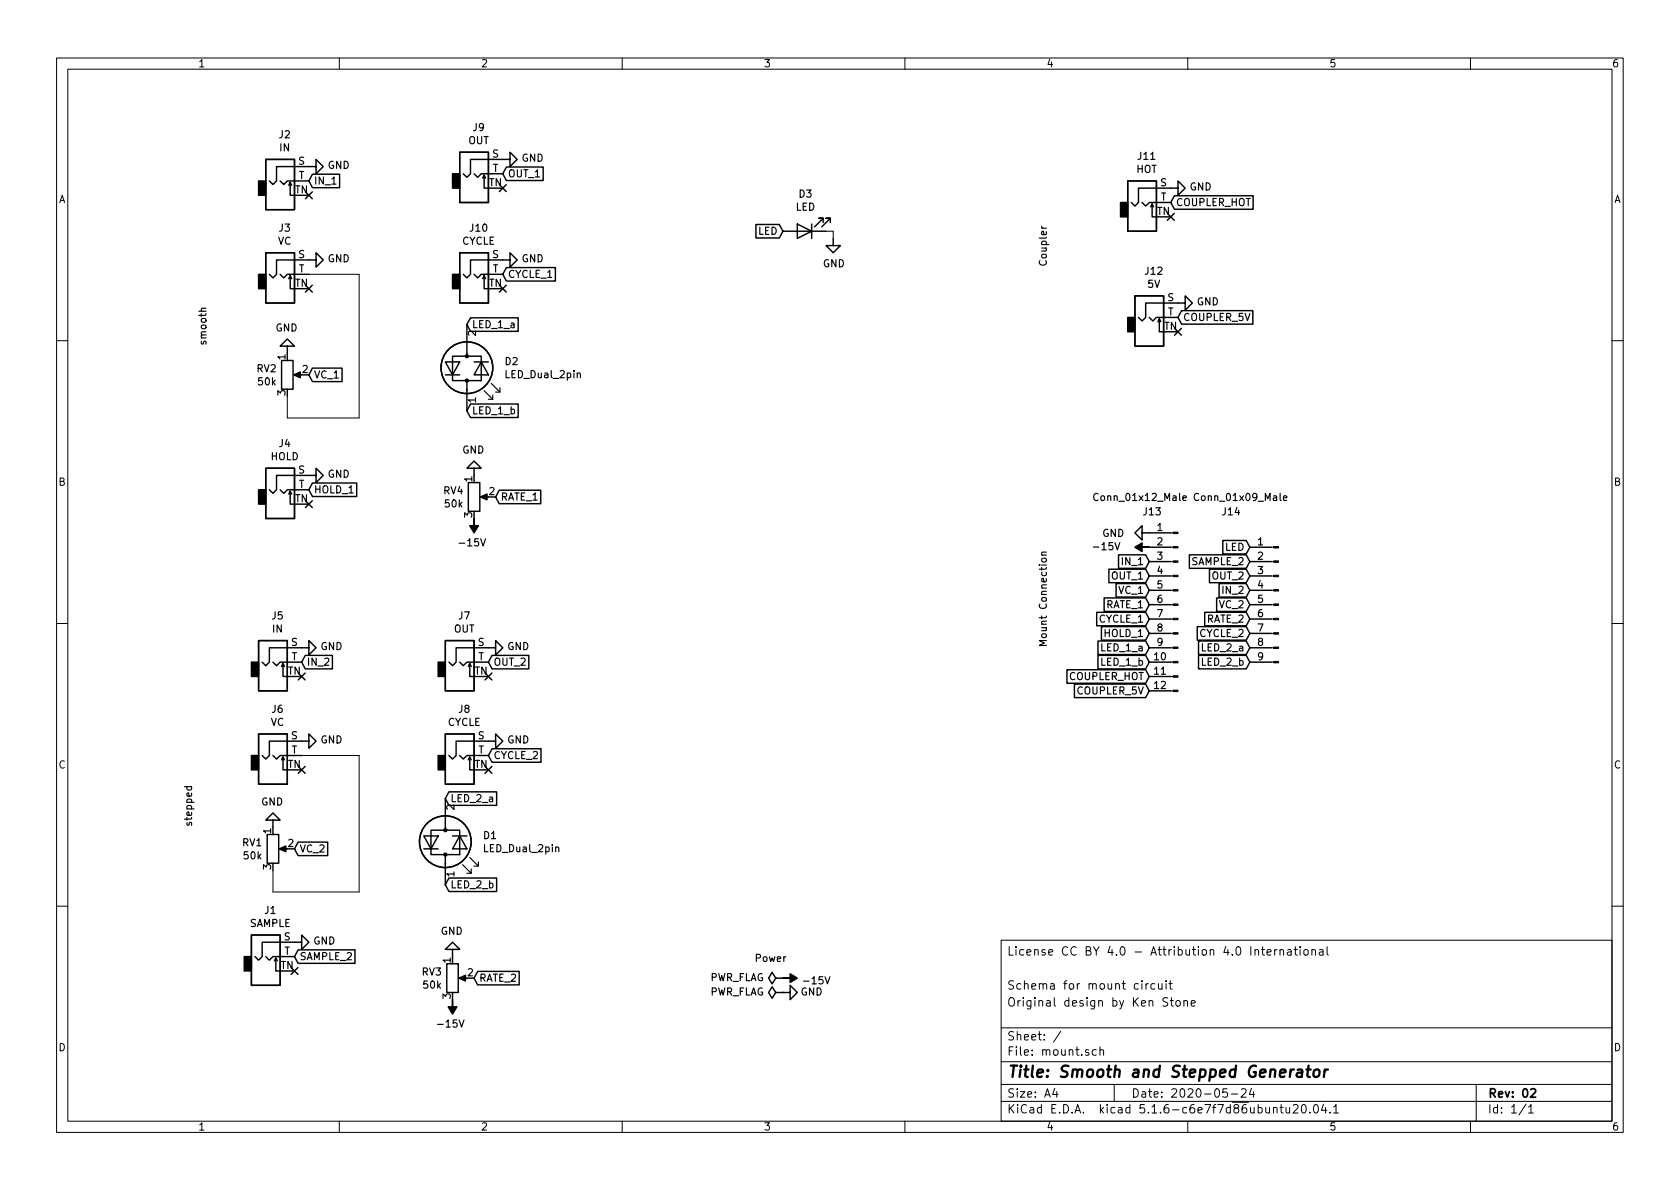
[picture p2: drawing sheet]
EESchema Schematic File Version 4
EELAYER 30 0
EELAYER END
$Descr A4 11693 8268
encoding utf-8
Sheet 1 1
Title "Smooth and Stepped Generator"
Date "2020-05-24"
Rev "02"
Comp ""
Comment1 "Original design by Ken Stone"
Comment2 "Schema for mount circuit"
Comment3 ""
Comment4 "License CC BY 4.0 - Attribution 4.0 International"
$EndDescr
$Comp
L Connector:AudioJack2_SwitchT J2
U 1 1
P 1950 1250
F 0 "J2" H 1982 1575 50  0000 C CNN
F 1 "IN" H 1982 1484 50  0000 C CNN
F 2 "elektrophon:Jack_3.5mm_WQP-PJ398SM_Vertical" H 1950 1250 50  0001 C CNN
F 3 "~" H 1950 1250 50  0001 C CNN
	1    1950 1250
	1    0    0    -1  
$EndComp
$Comp
L Device:LED_Dual_2pin D2
U 1 1
P 3250 2550
F 0 "D2" V 3204 2808 50  0000 L CNN
F 1 "LED_Dual_2pin" V 3295 2808 50  0000 L CNN
F 2 "LED_THT:LED_D5.0mm" H 3250 2550 50  0001 C CNN
F 3 "~" H 3250 2550 50  0001 C CNN
	1    3250 2550
	0    1    1    0   
$EndComp
$Comp
L Connector:AudioJack2_SwitchT J9
U 1 1
P 3300 1200
F 0 "J9" H 3332 1525 50  0000 C CNN
F 1 "OUT" H 3332 1434 50  0000 C CNN
F 2 "elektrophon:Jack_3.5mm_WQP-PJ398SM_Vertical" H 3300 1200 50  0001 C CNN
F 3 "~" H 3300 1200 50  0001 C CNN
	1    3300 1200
	1    0    0    -1  
$EndComp
$Comp
L Connector:AudioJack2_SwitchT J3
U 1 1
P 1950 1900
F 0 "J3" H 1982 2225 50  0000 C CNN
F 1 "VC" H 1982 2134 50  0000 C CNN
F 2 "elektrophon:Jack_3.5mm_WQP-PJ398SM_Vertical" H 1950 1900 50  0001 C CNN
F 3 "~" H 1950 1900 50  0001 C CNN
	1    1950 1900
	1    0    0    -1  
$EndComp
$Comp
L Connector:AudioJack2_SwitchT J4
U 1 1
P 1950 3400
F 0 "J4" H 1982 3725 50  0000 C CNN
F 1 "HOLD" H 1982 3634 50  0000 C CNN
F 2 "elektrophon:Jack_3.5mm_WQP-PJ398SM_Vertical" H 1950 3400 50  0001 C CNN
F 3 "~" H 1950 3400 50  0001 C CNN
	1    1950 3400
	1    0    0    -1  
$EndComp
$Comp
L Device:R_POT RV2
U 1 1
P 2000 2600
F 0 "RV2" H 1930 2646 50  0000 R CNN
F 1 "50k" H 1930 2555 50  0000 R CNN
F 2 "elektrophon:Potentiometer_Alpha_RD901F-40-00D_Single_Vertical" H 2000 2600 50  0001 C CNN
F 3 "~" H 2000 2600 50  0001 C CNN
	1    2000 2600
	1    0    0    -1  
$EndComp
$Comp
L power:GND #PWR02
U 1 1
P 2000 2450
F 0 "#PWR02" H 2000 2200 50  0001 C CNN
F 1 "GND" H 2005 2277 50  0000 C CNN
F 2 "" H 2000 2450 50  0001 C CNN
F 3 "" H 2000 2450 50  0001 C CNN
	1    2000 2450
	-1   0    0    1   
$EndComp
$Comp
L Connector:AudioJack2_SwitchT J10
U 1 1
P 3300 1900
F 0 "J10" H 3332 2225 50  0000 C CNN
F 1 "CYCLE" H 3332 2134 50  0000 C CNN
F 2 "elektrophon:Jack_3.5mm_WQP-PJ398SM_Vertical" H 3300 1900 50  0001 C CNN
F 3 "~" H 3300 1900 50  0001 C CNN
	1    3300 1900
	1    0    0    -1  
$EndComp
$Comp
L Connector:AudioJack2_SwitchT J11
U 1 1
P 7950 1400
F 0 "J11" H 7982 1725 50  0000 C CNN
F 1 "HOT" H 7982 1634 50  0000 C CNN
F 2 "elektrophon:Jack_3.5mm_WQP-PJ398SM_Vertical" H 7950 1400 50  0001 C CNN
F 3 "~" H 7950 1400 50  0001 C CNN
	1    7950 1400
	1    0    0    -1  
$EndComp
$Comp
L Connector:AudioJack2_SwitchT J12
U 1 1
P 8000 2200
F 0 "J12" H 8032 2525 50  0000 C CNN
F 1 "5V" H 8032 2434 50  0000 C CNN
F 2 "elektrophon:Jack_3.5mm_WQP-PJ398SM_Vertical" H 8000 2200 50  0001 C CNN
F 3 "~" H 8000 2200 50  0001 C CNN
	1    8000 2200
	1    0    0    -1  
$EndComp
Text Notes 7300 1850 1    50   ~ 0
Coupler
$Comp
L Device:LED D3
U 1 1
P 5600 1600
F 0 "D3" H 5593 1345 50  0000 C CNN
F 1 "LED" H 5593 1436 50  0000 C CNN
F 2 "LED_THT:LED_D5.0mm" H 5600 1600 50  0001 C CNN
F 3 "~" H 5600 1600 50  0001 C CNN
	1    5600 1600
	-1   0    0    1   
$EndComp
$Comp
L power:GND #PWR023
U 1 1
P 5800 1650
F 0 "#PWR023" H 5800 1400 50  0001 C CNN
F 1 "GND" H 5805 1477 50  0000 C CNN
F 2 "" H 5800 1650 50  0001 C CNN
F 3 "" H 5800 1650 50  0001 C CNN
	1    5800 1650
	1    0    0    -1  
$EndComp
Wire Wire Line
	5800 1650 5800 1600
Wire Wire Line
	5800 1600 5750 1600
$Comp
L Connector:AudioJack2_SwitchT J5
U 1 1
P 1900 4600
F 0 "J5" H 1932 4925 50  0000 C CNN
F 1 "IN" H 1932 4834 50  0000 C CNN
F 2 "elektrophon:Jack_3.5mm_WQP-PJ398SM_Vertical" H 1900 4600 50  0001 C CNN
F 3 "~" H 1900 4600 50  0001 C CNN
	1    1900 4600
	1    0    0    -1  
$EndComp
$Comp
L Connector:AudioJack2_SwitchT J6
U 1 1
P 1900 5250
F 0 "J6" H 1932 5575 50  0000 C CNN
F 1 "VC" H 1932 5484 50  0000 C CNN
F 2 "elektrophon:Jack_3.5mm_WQP-PJ398SM_Vertical" H 1900 5250 50  0001 C CNN
F 3 "~" H 1900 5250 50  0001 C CNN
	1    1900 5250
	1    0    0    -1  
$EndComp
$Comp
L Connector:AudioJack2_SwitchT J1
U 1 1
P 1850 6650
F 0 "J1" H 1882 6975 50  0000 C CNN
F 1 "SAMPLE" H 1882 6884 50  0000 C CNN
F 2 "elektrophon:Jack_3.5mm_WQP-PJ398SM_Vertical" H 1850 6650 50  0001 C CNN
F 3 "~" H 1850 6650 50  0001 C CNN
	1    1850 6650
	1    0    0    -1  
$EndComp
$Comp
L Connector:AudioJack2_SwitchT J8
U 1 1
P 3200 5250
F 0 "J8" H 3232 5575 50  0000 C CNN
F 1 "CYCLE" H 3232 5484 50  0000 C CNN
F 2 "elektrophon:Jack_3.5mm_WQP-PJ398SM_Vertical" H 3200 5250 50  0001 C CNN
F 3 "~" H 3200 5250 50  0001 C CNN
	1    3200 5250
	1    0    0    -1  
$EndComp
$Comp
L Connector:AudioJack2_SwitchT J7
U 1 1
P 3200 4600
F 0 "J7" H 3232 4925 50  0000 C CNN
F 1 "OUT" H 3232 4834 50  0000 C CNN
F 2 "elektrophon:Jack_3.5mm_WQP-PJ398SM_Vertical" H 3200 4600 50  0001 C CNN
F 3 "~" H 3200 4600 50  0001 C CNN
	1    3200 4600
	1    0    0    -1  
$EndComp
$Comp
L Device:LED_Dual_2pin D1
U 1 1
P 3100 5850
F 0 "D1" V 3054 6108 50  0000 L CNN
F 1 "LED_Dual_2pin" V 3145 6108 50  0000 L CNN
F 2 "LED_THT:LED_D5.0mm" H 3100 5850 50  0001 C CNN
F 3 "~" H 3100 5850 50  0001 C CNN
	1    3100 5850
	0    1    1    0   
$EndComp
$Comp
L Device:R_POT RV1
U 1 1
P 1900 5900
F 0 "RV1" H 1830 5946 50  0000 R CNN
F 1 "50k" H 1830 5855 50  0000 R CNN
F 2 "elektrophon:Potentiometer_Alpha_RD901F-40-00D_Single_Vertical" H 1900 5900 50  0001 C CNN
F 3 "~" H 1900 5900 50  0001 C CNN
	1    1900 5900
	1    0    0    -1  
$EndComp
$Comp
L power:GND #PWR01
U 1 1
P 1900 5750
F 0 "#PWR01" H 1900 5500 50  0001 C CNN
F 1 "GND" H 1905 5577 50  0000 C CNN
F 2 "" H 1900 5750 50  0001 C CNN
F 3 "" H 1900 5750 50  0001 C CNN
	1    1900 5750
	-1   0    0    1   
$EndComp
Text GLabel 2150 1250 2    50   Input ~ 0
IN_1
Text GLabel 2150 2600 2    50   Input ~ 0
VC_1
Text GLabel 2150 3400 2    50   Input ~ 0
HOLD_1
Text GLabel 3500 1900 2    50   Input ~ 0
CYCLE_1
Text GLabel 8200 2200 2    50   Input ~ 0
COUPLER_5V
Text GLabel 2100 4600 2    50   Input ~ 0
IN_2
Text GLabel 2050 5900 2    50   Input ~ 0
VC_2
Text GLabel 8000 4100 0    50   Input ~ 0
VC_1
Text GLabel 8000 4400 0    50   Input ~ 0
HOLD_1
Text GLabel 8000 4200 0    50   Input ~ 0
RATE_1
Text GLabel 8700 3900 0    50   Input ~ 0
SAMPLE_2
Text GLabel 8700 4600 0    50   Input ~ 0
LED_2_b
Text GLabel 8000 3900 0    50   Input ~ 0
IN_1
Text GLabel 8000 4600 0    50   Input ~ 0
LED_1_b
Text GLabel 8000 4500 0    50   Input ~ 0
LED_1_a
Text GLabel 8000 4300 0    50   Input ~ 0
CYCLE_1
Text GLabel 8000 4700 0    50   Input ~ 0
COUPLER_HOT
Text GLabel 8000 4800 0    50   Input ~ 0
COUPLER_5V
$Comp
L power:GND #PWR017
U 1 1
P 8000 3700
F 0 "#PWR017" H 8000 3450 50  0001 C CNN
F 1 "GND" V 8000 3450 50  0000 C CNN
F 2 "" H 8000 3700 50  0001 C CNN
F 3 "" H 8000 3700 50  0001 C CNN
	1    8000 3700
	0    1    1    0   
$EndComp
$Comp
L power:-15V #PWR018
U 1 1
P 8000 3800
F 0 "#PWR018" H 8000 3900 50  0001 C CNN
F 1 "-15V" V 8000 4100 50  0000 C CNN
F 2 "" H 8000 3800 50  0001 C CNN
F 3 "" H 8000 3800 50  0001 C CNN
	1    8000 3800
	0    -1   -1   0   
$EndComp
Text GLabel 8000 4000 0    50   Input ~ 0
OUT_1
Text Notes 7300 4500 1    50   ~ 0
Mount Connection
Text GLabel 8700 3800 0    50   Input ~ 0
LED
Text GLabel 8700 4200 0    50   Input ~ 0
VC_2
Text GLabel 8700 4100 0    50   Input ~ 0
IN_2
Text GLabel 8700 4000 0    50   Input ~ 0
OUT_2
Text GLabel 8700 4400 0    50   Input ~ 0
CYCLE_2
Text GLabel 8700 4300 0    50   Input ~ 0
RATE_2
$Comp
L power:GND #PWR04
U 1 1
P 2150 1150
F 0 "#PWR04" H 2150 900 50  0001 C CNN
F 1 "GND" V 2155 1022 50  0000 R CNN
F 2 "" H 2150 1150 50  0001 C CNN
F 3 "" H 2150 1150 50  0001 C CNN
	1    2150 1150
	0    -1   -1   0   
$EndComp
$Comp
L power:GND #PWR05
U 1 1
P 2150 1800
F 0 "#PWR05" H 2150 1550 50  0001 C CNN
F 1 "GND" V 2155 1672 50  0000 R CNN
F 2 "" H 2150 1800 50  0001 C CNN
F 3 "" H 2150 1800 50  0001 C CNN
	1    2150 1800
	0    -1   -1   0   
$EndComp
NoConn ~ 2150 1350
NoConn ~ 2150 2000
$Comp
L power:GND #PWR06
U 1 1
P 2150 3300
F 0 "#PWR06" H 2150 3050 50  0001 C CNN
F 1 "GND" V 2155 3172 50  0000 R CNN
F 2 "" H 2150 3300 50  0001 C CNN
F 3 "" H 2150 3300 50  0001 C CNN
	1    2150 3300
	0    -1   -1   0   
$EndComp
NoConn ~ 2150 3500
$Comp
L power:GND #PWR07
U 1 1
P 2100 4500
F 0 "#PWR07" H 2100 4250 50  0001 C CNN
F 1 "GND" V 2105 4372 50  0000 R CNN
F 2 "" H 2100 4500 50  0001 C CNN
F 3 "" H 2100 4500 50  0001 C CNN
	1    2100 4500
	0    -1   -1   0   
$EndComp
$Comp
L power:GND #PWR08
U 1 1
P 2100 5150
F 0 "#PWR08" H 2100 4900 50  0001 C CNN
F 1 "GND" V 2105 5022 50  0000 R CNN
F 2 "" H 2100 5150 50  0001 C CNN
F 3 "" H 2100 5150 50  0001 C CNN
	1    2100 5150
	0    -1   -1   0   
$EndComp
$Comp
L power:GND #PWR03
U 1 1
P 2050 6550
F 0 "#PWR03" H 2050 6300 50  0001 C CNN
F 1 "GND" V 2055 6422 50  0000 R CNN
F 2 "" H 2050 6550 50  0001 C CNN
F 3 "" H 2050 6550 50  0001 C CNN
	1    2050 6550
	0    -1   -1   0   
$EndComp
NoConn ~ 2100 4700
NoConn ~ 2100 5350
NoConn ~ 2050 6750
Text GLabel 8700 4500 0    50   Input ~ 0
LED_2_a
Text GLabel 3100 5550 2    50   Input ~ 0
LED_2_a
Text GLabel 3100 6150 2    50   Input ~ 0
LED_2_b
Text GLabel 3250 2250 2    50   Input ~ 0
LED_1_a
Text GLabel 3250 2850 2    50   Input ~ 0
LED_1_b
Text GLabel 5450 1600 0    50   Input ~ 0
LED
$Comp
L power:GND #PWR013
U 1 1
P 3400 4500
F 0 "#PWR013" H 3400 4250 50  0001 C CNN
F 1 "GND" V 3405 4372 50  0000 R CNN
F 2 "" H 3400 4500 50  0001 C CNN
F 3 "" H 3400 4500 50  0001 C CNN
	1    3400 4500
	0    -1   -1   0   
$EndComp
$Comp
L power:GND #PWR014
U 1 1
P 3400 5150
F 0 "#PWR014" H 3400 4900 50  0001 C CNN
F 1 "GND" V 3405 5022 50  0000 R CNN
F 2 "" H 3400 5150 50  0001 C CNN
F 3 "" H 3400 5150 50  0001 C CNN
	1    3400 5150
	0    -1   -1   0   
$EndComp
NoConn ~ 3400 4700
NoConn ~ 3400 5350
Text GLabel 3400 4600 2    50   Input ~ 0
OUT_2
Text GLabel 3400 5250 2    50   Input ~ 0
CYCLE_2
Text GLabel 8150 1400 2    50   Input ~ 0
COUPLER_HOT
Text GLabel 3500 1200 2    50   Input ~ 0
OUT_1
$Comp
L power:GND #PWR015
U 1 1
P 3500 1100
F 0 "#PWR015" H 3500 850 50  0001 C CNN
F 1 "GND" V 3505 972 50  0000 R CNN
F 2 "" H 3500 1100 50  0001 C CNN
F 3 "" H 3500 1100 50  0001 C CNN
	1    3500 1100
	0    -1   -1   0   
$EndComp
$Comp
L power:GND #PWR016
U 1 1
P 3500 1800
F 0 "#PWR016" H 3500 1550 50  0001 C CNN
F 1 "GND" V 3505 1672 50  0000 R CNN
F 2 "" H 3500 1800 50  0001 C CNN
F 3 "" H 3500 1800 50  0001 C CNN
	1    3500 1800
	0    -1   -1   0   
$EndComp
$Comp
L power:GND #PWR021
U 1 1
P 8150 1300
F 0 "#PWR021" H 8150 1050 50  0001 C CNN
F 1 "GND" V 8155 1172 50  0000 R CNN
F 2 "" H 8150 1300 50  0001 C CNN
F 3 "" H 8150 1300 50  0001 C CNN
	1    8150 1300
	0    -1   -1   0   
$EndComp
$Comp
L power:GND #PWR022
U 1 1
P 8200 2100
F 0 "#PWR022" H 8200 1850 50  0001 C CNN
F 1 "GND" V 8205 1972 50  0000 R CNN
F 2 "" H 8200 2100 50  0001 C CNN
F 3 "" H 8200 2100 50  0001 C CNN
	1    8200 2100
	0    -1   -1   0   
$EndComp
NoConn ~ 8200 2300
NoConn ~ 8150 1500
NoConn ~ 3500 2000
NoConn ~ 3500 1300
Text GLabel 2050 6650 2    50   Input ~ 0
SAMPLE_2
Text Notes 5250 6700 0    50   ~ 0
Power
$Comp
L power:-15V #PWR019
U 1 1
P 5450 6800
F 0 "#PWR019" H 5450 6900 50  0001 C CNN
F 1 "-15V" V 5465 6928 50  0000 L CNN
F 2 "" H 5450 6800 50  0001 C CNN
F 3 "" H 5450 6800 50  0001 C CNN
	1    5450 6800
	0    1    1    0   
$EndComp
$Comp
L power:GND #PWR020
U 1 1
P 5450 6900
F 0 "#PWR020" H 5450 6650 50  0001 C CNN
F 1 "GND" V 5450 6700 50  0000 C CNN
F 2 "" H 5450 6900 50  0001 C CNN
F 3 "" H 5450 6900 50  0001 C CNN
	1    5450 6900
	0    -1   -1   0   
$EndComp
$Comp
L power:PWR_FLAG #FLG01
U 1 1
P 5450 6800
F 0 "#FLG01" H 5450 6875 50  0001 C CNN
F 1 "PWR_FLAG" V 5450 6928 50  0000 L CNN
F 2 "" H 5450 6800 50  0001 C CNN
F 3 "~" H 5450 6800 50  0001 C CNN
	1    5450 6800
	0    -1   -1   0   
$EndComp
$Comp
L power:PWR_FLAG #FLG02
U 1 1
P 5450 6900
F 0 "#FLG02" H 5450 6975 50  0001 C CNN
F 1 "PWR_FLAG" V 5450 7028 50  0000 L CNN
F 2 "" H 5450 6900 50  0001 C CNN
F 3 "~" H 5450 6900 50  0001 C CNN
	1    5450 6900
	0    -1   -1   0   
$EndComp
$Comp
L Connector:Conn_01x12_Male J13
U 1 1
P 8200 4200
F 0 "J13" H 8450 4850 50  0000 R CNN
F 1 "Conn_01x12_Male" H 8800 4950 50  0000 R CNN
F 2 "Connector_PinHeader_2.54mm:PinHeader_1x12_P2.54mm_Vertical" H 8200 4200 50  0001 C CNN
F 3 "~" H 8200 4200 50  0001 C CNN
	1    8200 4200
	-1   0    0    -1  
$EndComp
$Comp
L Connector:Conn_01x09_Male J14
U 1 1
P 8900 4200
F 0 "J14" H 9300 4850 50  0000 R CNN
F 1 "Conn_01x09_Male" H 9500 4950 50  0000 R CNN
F 2 "Connector_PinHeader_2.54mm:PinHeader_1x09_P2.54mm_Vertical" H 8900 4200 50  0001 C CNN
F 3 "~" H 8900 4200 50  0001 C CNN
	1    8900 4200
	-1   0    0    -1  
$EndComp
$Comp
L Device:R_POT RV3
U 1 1
P 3150 6800
F 0 "RV3" H 3080 6846 50  0000 R CNN
F 1 "50k" H 3080 6755 50  0000 R CNN
F 2 "elektrophon:Potentiometer_Alpha_RD901F-40-00D_Single_Vertical" H 3150 6800 50  0001 C CNN
F 3 "~" H 3150 6800 50  0001 C CNN
	1    3150 6800
	1    0    0    -1  
$EndComp
$Comp
L power:GND #PWR09
U 1 1
P 3150 6650
F 0 "#PWR09" H 3150 6400 50  0001 C CNN
F 1 "GND" H 3155 6477 50  0000 C CNN
F 2 "" H 3150 6650 50  0001 C CNN
F 3 "" H 3150 6650 50  0001 C CNN
	1    3150 6650
	-1   0    0    1   
$EndComp
$Comp
L power:-15V #PWR010
U 1 1
P 3150 6950
F 0 "#PWR010" H 3150 7050 50  0001 C CNN
F 1 "-15V" H 3165 7123 50  0000 C CNN
F 2 "" H 3150 6950 50  0001 C CNN
F 3 "" H 3150 6950 50  0001 C CNN
	1    3150 6950
	-1   0    0    1   
$EndComp
Text GLabel 3300 6800 2    50   Input ~ 0
RATE_2
$Comp
L Device:R_POT RV4
U 1 1
P 3300 3450
F 0 "RV4" H 3230 3496 50  0000 R CNN
F 1 "50k" H 3230 3405 50  0000 R CNN
F 2 "elektrophon:Potentiometer_Alpha_RD901F-40-00D_Single_Vertical" H 3300 3450 50  0001 C CNN
F 3 "~" H 3300 3450 50  0001 C CNN
	1    3300 3450
	1    0    0    -1  
$EndComp
$Comp
L power:GND #PWR011
U 1 1
P 3300 3300
F 0 "#PWR011" H 3300 3050 50  0001 C CNN
F 1 "GND" H 3305 3127 50  0000 C CNN
F 2 "" H 3300 3300 50  0001 C CNN
F 3 "" H 3300 3300 50  0001 C CNN
	1    3300 3300
	-1   0    0    1   
$EndComp
$Comp
L power:-15V #PWR012
U 1 1
P 3300 3600
F 0 "#PWR012" H 3300 3700 50  0001 C CNN
F 1 "-15V" H 3315 3773 50  0000 C CNN
F 2 "" H 3300 3600 50  0001 C CNN
F 3 "" H 3300 3600 50  0001 C CNN
	1    3300 3600
	-1   0    0    1   
$EndComp
Text GLabel 3450 3450 2    50   Input ~ 0
RATE_1
Wire Wire Line
	2150 1900 2500 1900
Wire Wire Line
	2500 1900 2500 2900
Wire Wire Line
	2500 2900 2000 2900
Wire Wire Line
	2000 2900 2000 2750
Wire Wire Line
	1900 6050 1900 6200
Wire Wire Line
	1900 6200 2500 6200
Wire Wire Line
	2500 6200 2500 5250
Wire Wire Line
	2500 5250 2100 5250
Text Notes 1350 5750 1    50   ~ 0
stepped
Text Notes 1450 2400 1    50   ~ 0
smooth
$EndSCHEMATC
